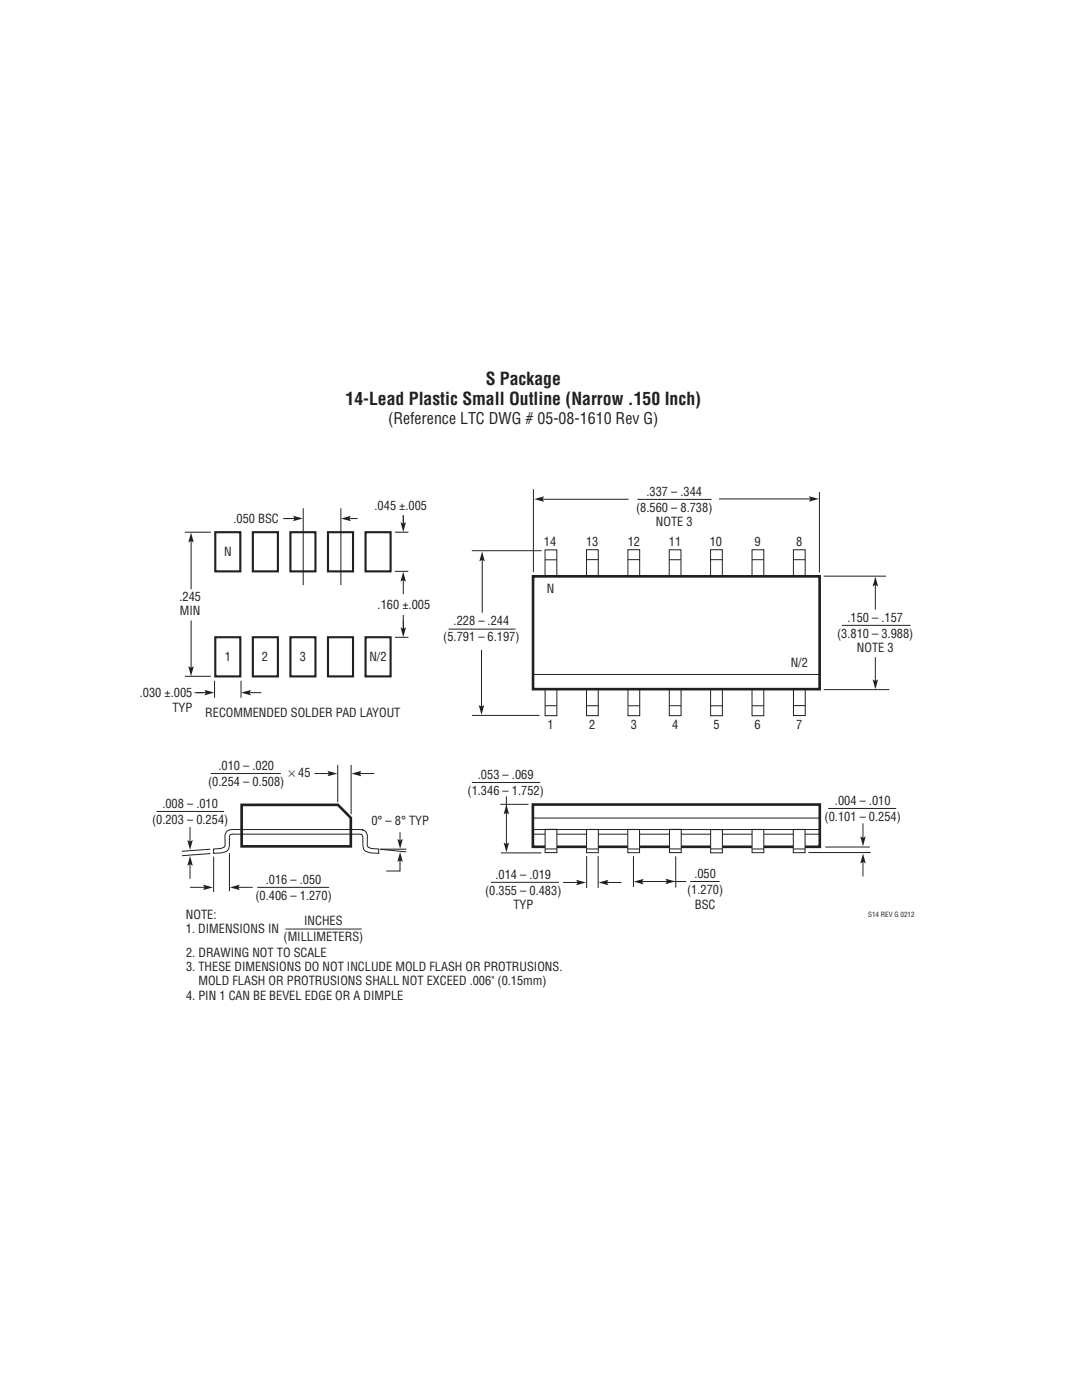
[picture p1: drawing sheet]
<svg xmlns="http://www.w3.org/2000/svg" width="216mm" height="279mm" viewBox="0 0 216 279" stroke-linecap="round" stroke-linejoin="round" font-family="sans-serif">
<!-- layer: Layer 1 -->
<g fill="none" stroke="#231f20" stroke-width=".2">
<path d="M106.4 97.6v16.6M107.8 99.6h17.6M127.2 99.7h14.8M143.5 99.6h18.7M163.5 98.2v16M94.1 109.9h14M96.2 111.4v10.9M108.7 111.7h2.4M108.8 109.7h2.3v5.3h-2.3zM117 111.7h2.4M117 109.7h2.4v5.3h-2.4zM125.3 111.7h2.3"/>
<path d="M125.3 109.7h2.3v5.3h-2.3zM133.5 111.7h2.4M133.5 109.7h2.4v5.3h-2.4zM141.8 111.7h2.3M141.8 109.7h2.3v5.3h-2.3zM150 111.7h2.4M150.1 109.7h2.3v5.3h-2.3zM158.3 111.7h2.4M158.3 109.7h2.4v5.3h-2.4zM164.4 115h12.4M89.5 125.6h13.4M96.1 129.7v11.4"/>
<path d="M106.4 134.6h57.1M108.8 137.5h2.3v5.3h-2.3zM117 137.5h2.4v5.3h-2.4zM125.3 137.6h2.3v5.2h-2.3zM133.6 137.5h2.3v5.3h-2.3zM141.8 137.6h2.3v5.2h-2.3zM150.1 137.6h2.3v5.2h-2.3zM158.3 137.5h2.4v5.3h-2.4zM164.4 137.6h13.1M168 124.8h13.7M42 154.4h14M94.2 142.8h13.4"/>
<path d="M108.8 140.8h2.3M117 140.8h2.4M125.3 140.9h2.4M133.6 140.8h2.3M141.8 140.9h2.4M150.1 140.9h2.3M158.3 140.8h2.4M31.2 161.9h13.5M51.3 177.1h14.4"/>
</g>
<path d="M106.4 115h57.1v22.5h-57.1z" fill="none" stroke="#231f20" stroke-width=".53"/>
<path d="M48.2 160.6h19.2l2.6 2.6v5.7h-21.8z" fill="#fff"/>
<path d="M48.2 160.6h19.2l2.6 2.6v5.7h-21.8zM106.3 160.6h57.3v8.4h-57.3z" fill="none" stroke="#231f20" stroke-width=".53"/>
<g fill="none" stroke="#231f20" stroke-width=".2">
<path d="M67.4 152.6v7.5M70.1 152.7v9.8M94.2 156.2h13.6M101.1 159v9.6M42 169.5l-5.7 .4M42 170.3l-5.7 .5M42.6 170.9v7.1M45.8 170.3v7.6M46.4 166.5h25.3M46.5 166.5h-.2a.5 .5 0 0 0-.5 .6M48 165.6h23.8a1.29 1.29 0 0 1 1.5 1.2v1.7a.95 .95 0 0 0 1.2 .9h1.1v.9l-1.2-.1a1.66 1.66 0 0 1-2-1.4v-1.7M48.2 165.6h-1.8a1.29 1.29 0 0 0-1.5 1.2v1.7a.95 .95 0 0 1-1.2 .9h-1.1v.9l1.2-.1a1.66 1.66 0 0 0 2-1.4v-1.7"/>
<path d="M71.7 166.5h.1a.5 .5 0 0 1 .6 .6M75.9 169.5h5.2M75.9 169.5l5.2 .5M79.8 171.2v2.6h-2.7M79.8 166.1v1.6M98 176.1h13.6M99.8 160.5h5.7M106.4 166.5h57.1M117.1 170.8v6.4M119.4 170.8v6.4M126.4 170.9v6.1M134.8 170.9v6.2"/>
<path d="M164.7 169h8.9M165.3 161.3h13.5"/>
</g>
<path d="M108.8 165.5h2.3v4.7h-2.3z" fill="#fff" stroke="#231f20" stroke-width=".2"/>
<path d="M106.4 163.3h57.1M108.8 169.4h2.3" fill="none" stroke="#231f20" stroke-width=".2"/>
<path d="M133.6 165.5h2.3v4.7h-2.3z" fill="#fff" stroke="#231f20" stroke-width=".2"/>
<path d="M133.6 169.4h2.3" fill="none" stroke="#231f20" stroke-width=".2"/>
<path d="M125.3 165.5h2.3v4.7h-2.3z" fill="#fff" stroke="#231f20" stroke-width=".2"/>
<path d="M125.3 169.4h2.3" fill="none" stroke="#231f20" stroke-width=".2"/>
<path d="M117 165.5h2.4v4.7h-2.4z" fill="#fff" stroke="#231f20" stroke-width=".2"/>
<path d="M117.1 169.4h2.3M128 175.9h8.9" fill="none" stroke="#231f20" stroke-width=".2"/>
<path d="M141.8 165.6h2.3v4.6h-2.3z" fill="#fff" stroke="#231f20" stroke-width=".2"/>
<path d="M141.9 169.4h2.3" fill="none" stroke="#231f20" stroke-width=".2"/>
<path d="M158.3 165.5h2.3v4.7h-2.3z" fill="#fff" stroke="#231f20" stroke-width=".2"/>
<path d="M158.3 169.4h2.3" fill="none" stroke="#231f20" stroke-width=".2"/>
<path d="M150.1 165.5h2.3v4.7h-2.3z" fill="#fff" stroke="#231f20" stroke-width=".2"/>
<path d="M100 170.2h8M106.4 165.6h57.1M137.7 175.9h5.9M150.1 169.4h2.3M161.3 170.1h12.4" fill="none" stroke="#231f20" stroke-width=".2"/>
<g fill="#231f20">
<path d="M106.6 99.6l2-.5-.4 .5 .4 .5z"/>
<path d="M161.4 99l2 .6-2 .5 .3-.5z"/>
</g>
<path d="M174.7 131.1v5.1" fill="none" stroke="#231f20" stroke-width=".2"/>
<path d="M174.1 135.6l.6 .3 .5-.3-.5 2z" fill="#231f20"/>
<path d="M174.7 116.5v5.2" fill="none" stroke="#231f20" stroke-width=".2"/>
<g fill="#231f20">
<path d="M174.7 115.1l.5 1.9-.5-.3-.6 .3z"/>
<path d="M95.5 140.7l.6 .3 .5-.3-.5 2z"/>
<path d="M96.2 110.1l.5 1.9-.5-.3-.6 .3z"/>
<path d="M100.5 168.1l.5 .4 .6-.4-.6 2z"/>
<path d="M101 160.5l.6 2-.6-.3-.5 .3z"/>
<path d="M79.3 167.4l.5 .4 .6-.4-.6 2z"/>
<path d="M79.8 170l.6 2-.6-.3-.5 .3z"/>
</g>
<path d="M120.8 176.1h3.2" fill="none" stroke="#231f20" stroke-width=".2"/>
<path d="M119.4 176.1l2-.5-.3 .5 .3 .6z" fill="#231f20"/>
<path d="M112.4 176.1h3.1" fill="none" stroke="#231f20" stroke-width=".2"/>
<g fill="#231f20">
<path d="M115 175.6l1.9 .5-1.9 .6 .3-.6z"/>
<path d="M126.4 176l2-.6-.3 .6 .3 .5z"/>
<path d="M132.8 175.4l2 .5-2 .5 .3-.5z"/>
</g>
<path d="M71.5 154.4h3.2" fill="none" stroke="#231f20" stroke-width=".2"/>
<path d="M70.1 154.4l2-.6-.3 .6 .3 .5z" fill="#231f20"/>
<path d="M62.8 154.4h3.1" fill="none" stroke="#231f20" stroke-width=".2"/>
<path d="M65.3 153.8l2 .6-2 .5 .4-.5z" fill="#231f20"/>
<path d="M37.9 165.1v3.1" fill="none" stroke="#231f20" stroke-width=".2"/>
<path d="M37.4 167.6l.5 .4 .6-.4-.6 2z" fill="#231f20"/>
<path d="M37.9 172.2v3.2" fill="none" stroke="#231f20" stroke-width=".2"/>
<path d="M37.9 170.8l.6 2-.6-.3-.5 .3z" fill="#231f20"/>
<path d="M47.3 177.1h3.1" fill="none" stroke="#231f20" stroke-width=".2"/>
<path d="M45.9 177.1l2-.5-.4 .5 .4 .5z" fill="#231f20"/>
<path d="M37.9 177.1h3.2" fill="none" stroke="#231f20" stroke-width=".2"/>
<path d="M40.5 176.6l2 .5-2 .5 .3-.5z" fill="#231f20"/>
<path d="M172.2 164.3v3.2" fill="none" stroke="#231f20" stroke-width=".2"/>
<path d="M171.7 166.9l.5 .3 .5-.3-.5 2z" fill="#231f20"/>
<path d="M172.2 171.7v3.2" fill="none" stroke="#231f20" stroke-width=".2"/>
<path d="M172.2 170.3l.5 2-.5-.3-.5 .3z" fill="#231f20"/>
<path d="M43 106.2h5v7.8h-5zM50.5 106.2h5v7.8h-5zM57.9 106.2h5v7.8h-5zM65.4 106.2h5v7.8h-5zM72.9 106.2h5v7.8h-5zM43 127.2h5v7.8h-5zM50.5 127.2h5v7.8h-5zM57.9 127.2h5v7.8h-5zM65.4 127.2h5v7.8h-5zM72.9 127.2h5v7.8h-5z" fill="none" stroke="#231f20" stroke-width=".42"/>
<path d="M36.9 106.2h5.2M36.9 135h5.2" fill="none" stroke="#231f20" stroke-width=".2"/>
<g fill="#231f20">
<path d="M37.6 133l.5 .3 .6-.3-.6 1.9z"/>
<path d="M38.1 106.3l.6 2-.6-.4-.5 .4z"/>
</g>
<path d="M38.1 107.7v9.9M78.8 114h2.7M38.1 123.8v9.5M78.8 127.2h2.7" fill="none" stroke="#231f20" stroke-width=".2"/>
<g fill="#231f20">
<path d="M79.9 125.2l.6 .3 .5-.3-.5 2z"/>
<path d="M80.5 114.1l.5 2-.5-.3-.6 .3z"/>
</g>
<path d="M78.8 106.2h2.7M80.5 115.5v3.1M80.5 122.7v2.8" fill="none" stroke="#231f20" stroke-width=".2"/>
<path d="M79.9 104.2l.6 .3 .5-.3-.5 2z" fill="#231f20"/>
<path d="M60.5 101.4v15.4M68 101.4v15.4M80.5 102.9v1.7" fill="none" stroke="#231f20" stroke-width=".2"/>
<g fill="#231f20">
<path d="M68 103.5l2-.6-.3 .6 .3 .5z"/>
<path d="M58.5 102.9l1.9 .6-1.9 .5 .3-.5z"/>
</g>
<path d="M56.9 103.5h2.2M58.2 103.5h-1.7M71.4 103.5h-1.7M42.8 135.9v3.4M48.1 135.9v3.3" fill="none" stroke="#231f20" stroke-width=".2"/>
<g fill="#231f20">
<path d="M48.1 138.2l2-.5-.3 .5 .3 .6z"/>
<path d="M40.8 137.7l2 .5-2 .6 .3-.6z"/>
</g>
<path d="M39.3 138.2h2.1M40.5 138.2h-1.7M52.2 138.2h-2.8M57 185.4h15.2" fill="none" stroke="#231f20" stroke-width=".2"/>
<g font-size="3.5" fill="#231f20">
<text x="96.9" y="76.8">S Package</text>
<text x="68.9" y="80.7">14-Lead Plastic Small Outline (Narrow .150 Inch)</text>
</g>
<text font-size="3.2" fill="#231f20" x="77.4" y="84.6">(Reference LTC DWG # 05-08-1610 Rev G)</text>
<g font-size="2.5" fill="#231f20">
<text x="74.7" y="101.7">.045 ±.005</text>
<text x="129" y="98.9">.337 – .344</text>
<text x="46.6" y="104.4">.050 BSC</text>
<text x="126.9" y="102.1">(8.560 – 8.738)</text>
<text x="130.9" y="104.9">NOTE 3</text>
<text x="44.7" y="111">N</text>
<text x="108.5" y="109">14</text>
<text x="116.9" y="108.9">13</text>
<text x="125.3" y="108.9">12</text>
<text x="133.5" y="108.9">11</text>
<text x="141.6" y="108.9">10</text>
<text x="150.5" y="109">9</text>
<text x="158.8" y="108.9">8</text>
<text x="35.8" y="119.9">.245</text>
<text x="109.1" y="118.4">N</text>
<text x="35.9" y="122.7">MIN</text>
<text x="75.4" y="121.6">.160 ±.005</text>
<text x="90.5" y="124.8">.228 – .244</text>
<text x="169.1" y="124.2">.150 – .157</text>
<text x="44.9" y="132">1</text>
<text x="52.3" y="132">2</text>
<text x="59.9" y="132">3</text>
<text x="73.7" y="132">N/2</text>
<text x="88.5" y="128">(5.791 – 6.197)</text>
<text x="167" y="127.3">(3.810 – 3.988)</text>
<text x="171" y="130.2">NOTE 3</text>
<text x="157.8" y="133.1">N/2</text>
<text x="27.9" y="139.2">.030 ±.005</text>
<text x="34.4" y="142">TYP</text>
<text x="41" y="143">RECOMMENDED SOLDER PAD LAYOUT</text>
<text x="109.3" y="145.5">1</text>
<text x="117.6" y="145.5">2</text>
<text x="125.9" y="145.5">3</text>
<text x="134.1" y="145.5">4</text>
<text x="142.4" y="145.5">5</text>
<text x="150.6" y="145.5">6</text>
<text x="158.9" y="145.4">7</text>
<text x="43.6" y="153.7">.010 – .020</text>
<text x="57.6" y="155.1">× 45</text>
<text x="95.4" y="155.5">.053 – .069</text>
<text x="32.4" y="161.2">.008 – .010</text>
<text x="41.5" y="156.9">(0.254 – 0.508)</text>
<text x="93.3" y="158.6">(1.346 – 1.752)</text>
<text x="166.6" y="160.6">.004 – .010</text>
<text x="30.3" y="164.4">(0.203 – 0.254)</text>
<text x="74.1" y="164.6">0° – 8° TYP</text>
<text x="164.5" y="163.8">(0.101 – 0.254)</text>
<text x="51" y="179.6">(0.406 – 1.270)</text>
<text x="53" y="176.4">.016 – .050</text>
<text x="96.8" y="178.7">(0.355 – 0.483)</text>
<text x="98.9" y="175.5">.014 – .019</text>
<text x="137.1" y="178.5">(1.270)</text>
<text x="138.6" y="175.3">.050</text>
<text x="37.1" y="183.5">NOTE:</text>
<text x="60.7" y="184.7">INCHES</text>
<text x="102.4" y="181.5">TYP</text>
<text x="138.7" y="181.3">BSC</text>
<text x="37.1" y="186.3">1. DIMENSIONS IN</text>
<text x="37.1" y="191">2. DRAWING NOT TO SCALE</text>
<text x="56.6" y="187.9">(MILLIMETERS)</text>
<text x="37.1" y="193.8">3. THESE DIMENSIONS DO NOT INCLUDE MOLD FLASH OR PROTRUSIONS.</text>
<text x="39.6" y="196.7">MOLD FLASH OR PROTRUSIONS SHALL NOT EXCEED .006&quot; (0.15mm)</text>
<text x="37.1" y="199.5">4. PIN 1 CAN BE BEVEL EDGE OR A DIMPLE</text>
</g>
<text font-size="1.4" fill="#231f20" x="173.2" y="182.9">S14 REV G 0212</text>
</svg>
